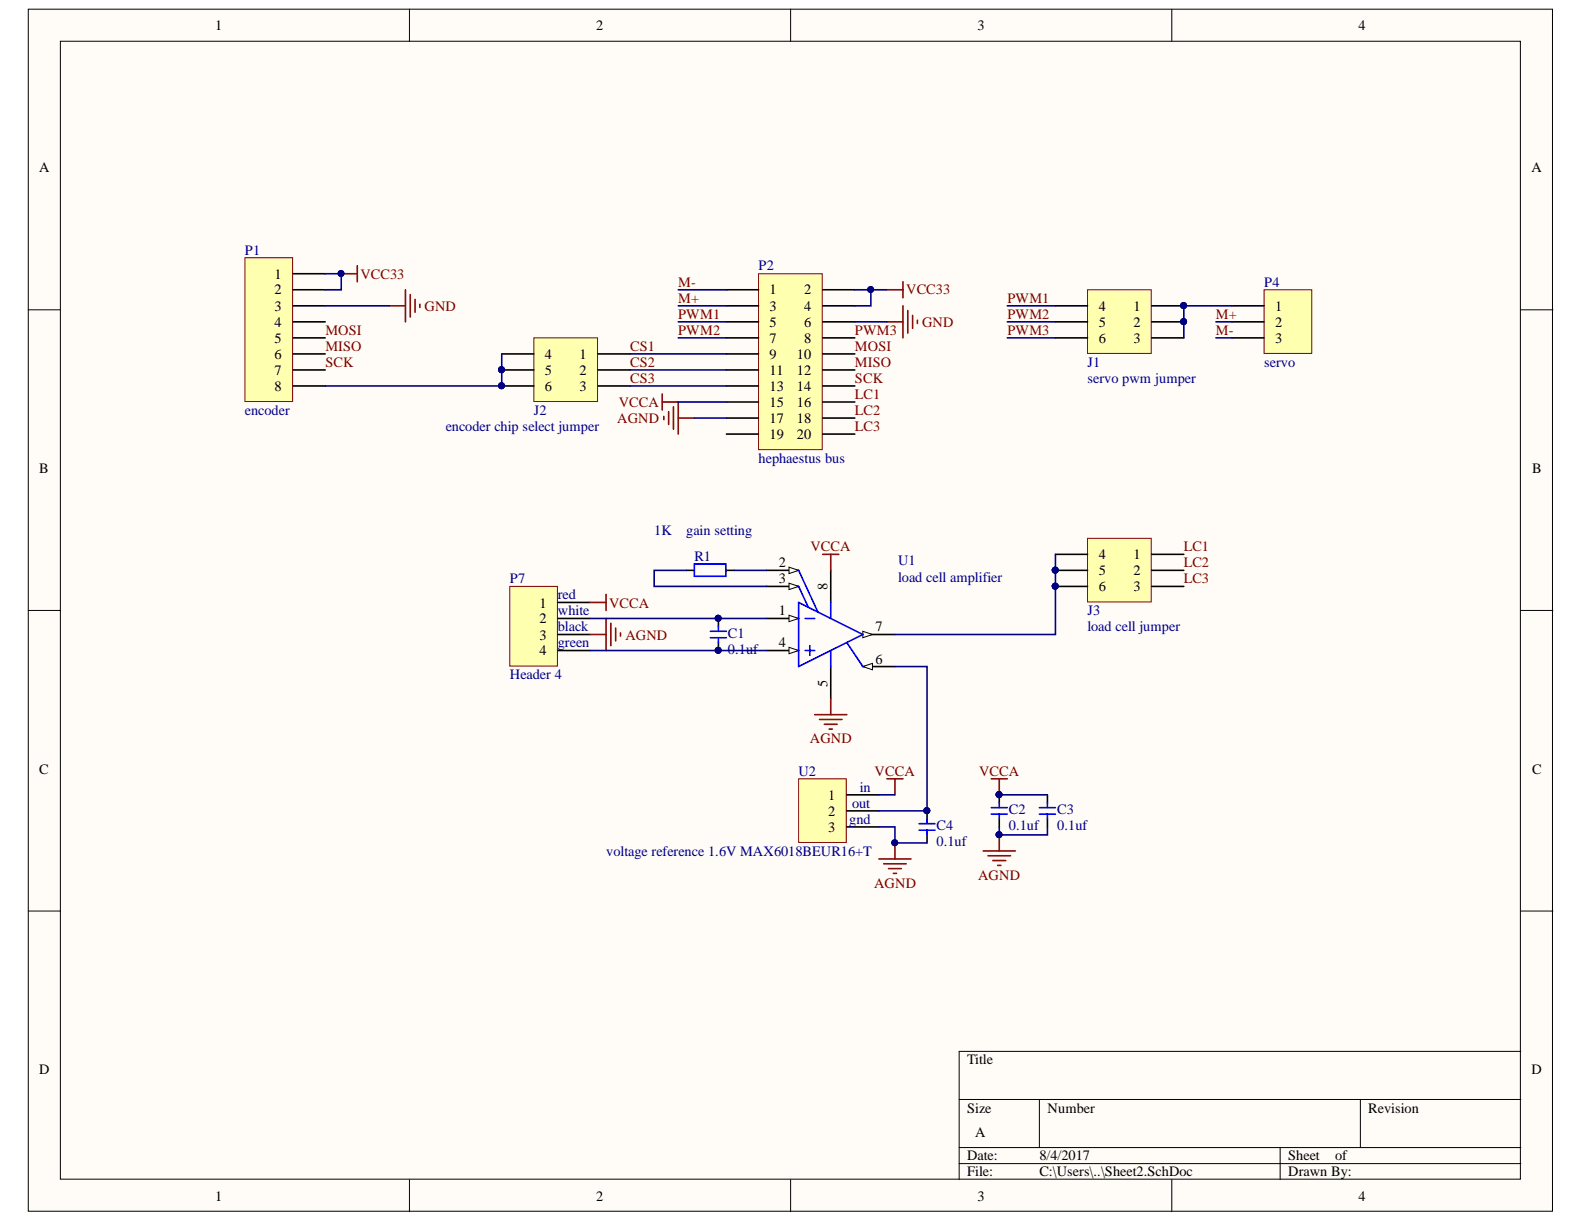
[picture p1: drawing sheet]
# Altium project rbe3001-plan-c-daughter.PrjPcb
1 sheet, 14 parts. Net scope: global (net labels, ports and power ports of the same name join across sheets).
Board file: PCB2.PcbDoc

## Sheet Sheet2.SchDoc
size A

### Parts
C1  value 0.1uf  [CAP_0805]  (hidden comment: Cap_0805)
C2  value 0.1uf  [CAP_0805]  (hidden comment: Cap_0805)
C3  value 0.1uf  [CAP_0805]  (hidden comment: Cap_0805)
C4  value 0.1uf  [CAP_0805]  (hidden comment: Cap_0805)
J1  servo pwm jumper  [61300621121]
J2  encoder chip select jumper  [61300621121]
J3  load cell jumper  [61300621121]
P1  encoder  [HDR1X8]
P2  hephaestus bus  [612020235121]
P4  servo  [HDR1X3]
P7  Header 4  [HDR1X4]
R1  gain setting  value 1K  [RES_0805]
U1  load cell amplifier  [TI-D8_N]
U2  voltage reference 1.6V MAX6018BEUR16+T  [SOT23-3]

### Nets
AGND: C2.2 C3.2 C4.2 P2.17 P7.3 U1.5(VS-) U2.3
GND: P1.3 P2.6
VCC33: P1.1 P1.2 P2.2 P2.4
VCCA: C2.1 C3.1 P2.15 P7.1 U1.8(VS+) U2.1
CS1: J2.1 P2.9
CS2: J2.2 P2.11
CS3: J2.3 P2.13
LC1: J3.1 P2.16
LC2: J3.2 P2.18
LC3: J3.3 P2.20
M+: P2.3 P4.2
M-: P2.1 P4.3
MISO: P1.6 P2.12
MOSI: P1.5 P2.10
PWM1: J1.4 P2.5
PWM2: J1.5 P2.7
PWM3: J1.6 P2.8
SCK: P1.7 P2.14
NetC1_1: C1.1 P7.2 U1.1(IN-)
NetC1_2: C1.2 P7.4 U1.4(IN+)
NetC4_1: C4.1 U1.6(REF) U2.2
NetJ1_1: J1.1 J1.2 J1.3 P4.1
NetJ2_4: J2.4 J2.5 J2.6 P1.8
NetJ3_4: J3.4 J3.5 J3.6 U1.7(VOUT)
NetR1_1: R1.1 U1.2(RG)
NetR1_2: R1.2 U1.3(RG)

Not connected (* = marked no-connect by the designer): P1 4; P2 19

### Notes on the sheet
- (near P7) red
- (near P7) green
- (near P7) black
- (near P7) white
- (near U2) in
- (near U2) out
- (near U2) gnd
